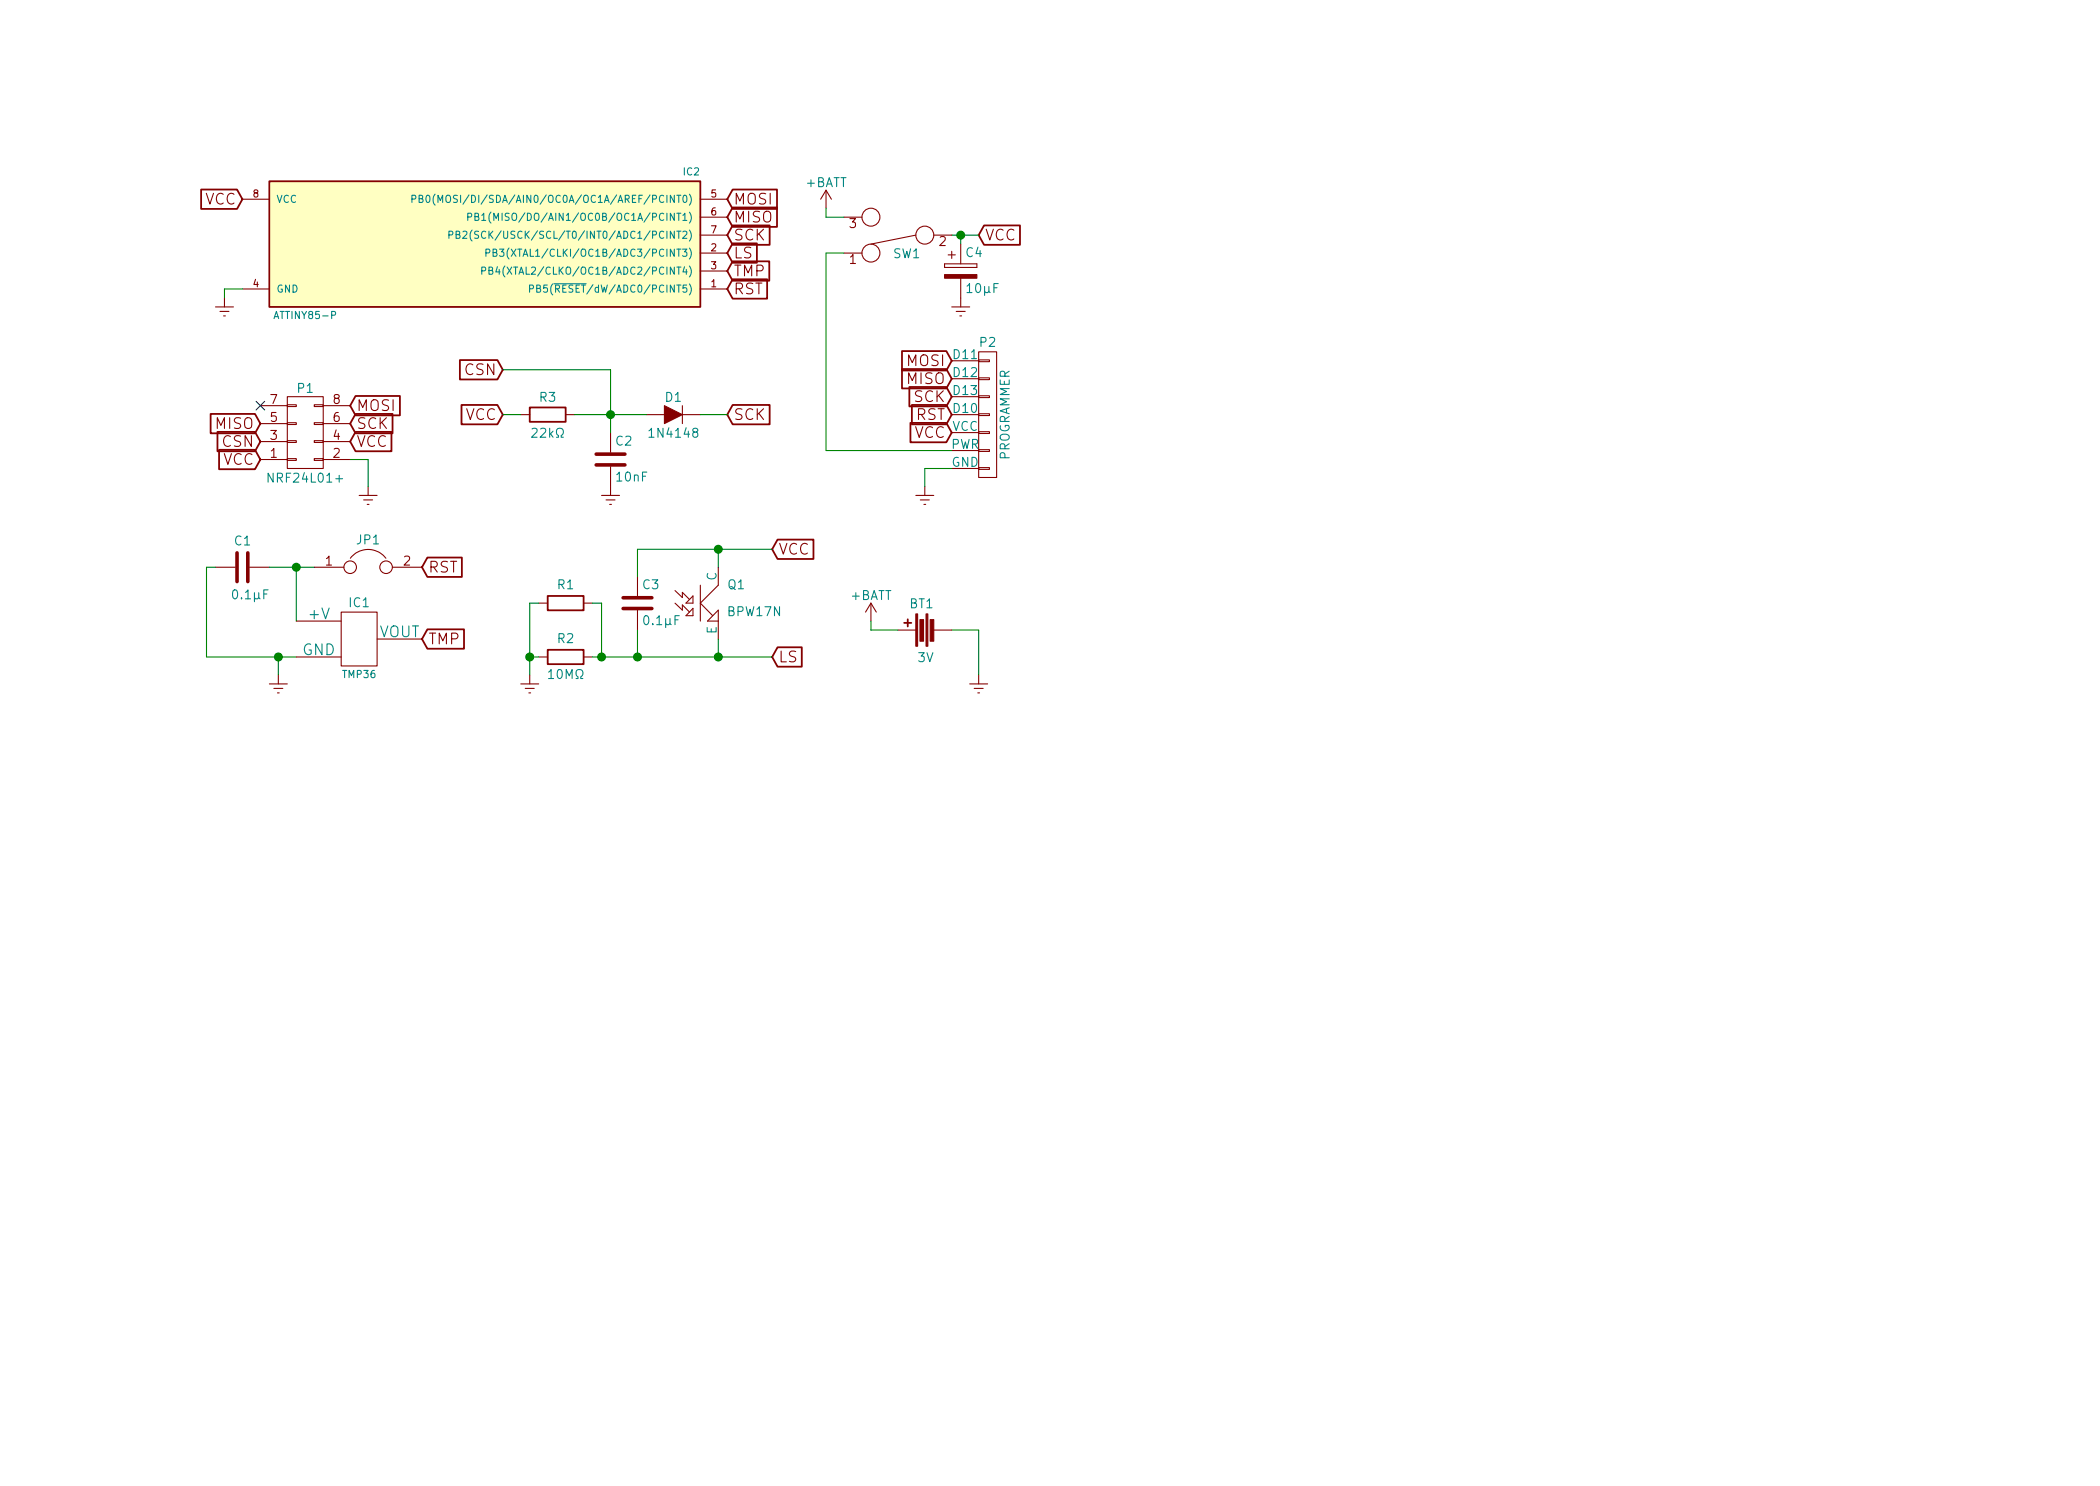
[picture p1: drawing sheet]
<svg xmlns="http://www.w3.org/2000/svg" width="297mm" height="210mm" viewBox="0 0 297 210" stroke-linecap="round" stroke-linejoin="round" font-family="sans-serif">
<path d="M38.1 25.6h61v17.8h-61z" fill="#ffffc2" stroke="#ffffc2" stroke-width=".14"/>
<g fill="none" stroke="#840000" stroke-width=".25">
<path d="M28.4 26.8h5.1l.8 1.4-.8 1.4h-5.1zM38.1 25.6h61v17.8h-61zM103.6 31.9h5.3v2.7h-5.3l-.7-1.3zM103.6 29.4h6.3v2.7h-6.3l-.7-1.4zM103.6 26.8h6.3v2.8h-6.3l-.7-1.4zM103.6 39.5h4.9v2.8h-4.9l-.7-1.4zM103.6 37h5.2v2.7h-5.2l-.7-1.4zM103.6 34.4h3.5v2.8h-3.5l-.7-1.4zM139.2 31.9h5.1v2.7h-5.1l-.8-1.3zM29.8 58.6h6.3l.7 1.3-.7 1.4h-6.3zM50.3 58.6h5.2v2.7h-5.2l-.8-1.4zM50.3 56h6.3v2.8h-6.3l-.8-1.4z"/>
<path d="M65 50.9h5.4l.7 1.4-.7 1.4h-5.4zM65.3 57.3h5.1l.7 1.4-.7 1.3h-5.1zM74.9 57.7h5.1v2h-5.1zM103.6 57.3h5.3v2.7h-5.3l-.7-1.3zM127.6 52.2h6.3l.7 1.4-.7 1.4h-6.3zM127.6 49.7h6.3l.7 1.3-.7 1.4h-6.3zM128.6 54.8h5.3l.7 1.3-.7 1.4h-5.3zM128.8 59.8h5.1l.7 1.4-.7 1.4h-5.1zM129 57.3h4.9l.7 1.4-.7 1.3h-4.9zM30.8 61.1h5.3l.7 1.4-.7 1.3h-5.3zM31 63.6h5.1l.7 1.4-.7 1.4h-5.1zM50.3 61.1h5.1v2.7h-5.1l-.8-1.3z"/>
<path d="M60.5 78.9h4.8v2.7h-4.8l-.8-1.3zM110 76.3h5.1v2.8h-5.1l-.8-1.4zM60.5 89h5.1v2.8h-5.1l-.8-1.4zM77.5 91.9h5v2.1h-5zM77.5 84.3h5v2.1h-5zM110 91.6h3.4v2.7h-3.4l-.8-1.3zM127.9 88.1h1M128.4 87.6v1"/>
</g>
<g fill="none" stroke="#840000" stroke-width=".15">
<path d="M34.3 28.2h3.8M99.1 35.8h3.8M99.1 38.3h3.8M99.1 28.2h3.8M99.1 30.7h3.8M99.1 33.3h3.8M116.8 26.9l-.7 1.3M116.8 26.9v2.6M116.8 26.9l.8 1.3M119.4 35.8h2.5M119.4 30.7h2.5M129.5 33.3l-6.3 1.2"/>
<path d="M132.1 33.3h2.5M133.6 37.3v.5zM133.6 37.8h4.6zM133.6 37.3h4.6zM134.1 36.1h1M134.6 35.6v1M135.9 34.5v2.8M135.9 39.4v4M138.2 37.3v.5zM30.5 43.4h2.5M31.1 44.1h1.3M31.6 44.7h.3"/>
<path d="M31.7 42.2v1.2M34.3 40.9h3.8M36.8 59.9h3.8M36.8 57.4h3.8M40.6 57.3h1.3v.2h-1.3zM40.6 59.8h1.3v.3h-1.3zM40.6 56.1h5.1v10.2h-5.1zM44.4 57.3h1.3v.2h-1.3zM44.4 59.8h1.3v.3h-1.3zM45.7 59.9h3.8M45.7 57.4h3.8M73.7 58.7h1.2"/>
<path d="M80 58.7h1.3M91.4 58.7h2.6M96.5 58.7h2.6M96.5 57.4v2.5M99.1 40.9h3.8M134.6 58.7h3.8M134.6 43.4h2.6M134.6 51h3.8M134.6 53.6h3.8M134.6 56.1h3.8M135.3 44.1h1.2M135.8 44.7h.2"/>
<path d="M138.4 49.8h2.6v17.8h-2.6zM138.4 58.5h1.6v.3h-1.6zM138.4 56h1.6v.3h-1.6zM138.4 53.5h1.6v.2h-1.6zM138.4 50.9h1.6v.3h-1.6zM36.8 65h3.8M36.8 62.5h3.8M40.6 62.4h1.3v.2h-1.3zM40.6 64.9h1.3v.2h-1.3zM44.4 62.4h1.3v.2h-1.3zM44.4 64.9h1.3v.2h-1.3zM45.7 65h3.8"/>
<path d="M45.7 62.5h3.8M49.6 79a3.2 3.2 0 0 1 5 0M50.8 70.1h2.5M51.4 70.7h1.3M51.9 71.4h.3M52.1 68.8v1.3M85.1 70.1h2.5M85.7 70.7h1.3M86.2 71.4h.3M86.4 61.2v2.8M86.4 66v4.1M129.5 70.1h2.6"/>
<path d="M130.2 70.7h1.2M130.7 71.4h.2M130.8 68.8v1.3M134.6 61.2h3.8M134.6 63.7h3.8M134.6 66.3h3.8M138.4 66.2h1.6v.2h-1.6zM138.4 63.6h1.6v.3h-1.6zM138.4 61.1h1.6v.2h-1.6zM30.5 80.3h2.8M35.3 80.3h2.8M38.1 96.8h2.5"/>
<path d="M38.7 97.4h1.3M39.2 98h.3M39.4 95.5v1.3M41.9 87.9h6.4M41.9 93h6.4M44.4 80.3h4.2M48.3 86.6h5v7.6h-5zM53.3 90.4h6.4M55.5 80.3h4.2M73.7 96.8h2.5M74.3 97.4h1.3M74.8 98h.3"/>
<path d="M74.9 95.5v1.3M76.2 93h1.3M76.2 85.3h1.3M82.5 93h1.3M82.5 85.3h1.3M90.2 81.5v2.8M90.2 86.4v2.7M95.5 83.6l1 1v-.8l1 1M95.5 85.3l1 1v-.7l1 1M98 84.3v1h-1zM98 86.1v1h-1zM99.1 82.8v5.1"/>
<path d="M101.6 87.9h-1.5l1.5-1.6v4.1M101.6 80.3v2.5l-2.5 2.5 1.7 1.8M123.2 85.3l-.8 1.3M123.2 85.3v2.6M123.2 85.3l.8 1.3M127 89.1h2.5M132.1 89.1h2.5M137.2 96.8h2.5M137.8 97.4h1.3M138.3 98h.3M138.4 95.5v1.3"/>
<circle cx="123.2" cy="35.8" r="1.27"/>
<circle cx="123.2" cy="30.7" r="1.27"/>
<circle cx="130.8" cy="33.3" r="1.27"/>
<circle cx="49.5" cy="80.3" r=".89"/>
<circle cx="54.6" cy="80.3" r=".89"/>
</g>
<g fill="none" stroke="#008484" stroke-width=".15">
<path d="M58.3 28.2l.5-.1v-.1v-.3l-.5-.1v1M59.3 28.1h.4l.1-.4-.5-.1v1h.4l.1-.3-.2-.2M60.3 27.7l.3-.1a.59 .59 0 0 1-.1 1l-.2-.1-.1-.2zM61.5 27.5a1.2 1.2 0 0 0 0 1.5M62 28.6v-1l.3 .8 .3-.8v1M63.2 27.7h.4a.67 .67 0 0 1-.1 .9h-.3a.78 .78 0 0 1 0-.9zM63.5 33.2h.5l.1-.2-.1-.2-.5-.1v1M64.5 33.2l.4-.1 .1-.3-.5-.1v1h.4l.2-.3-.3-.2M65.5 32.8l.4-.1 .1 .1v.2l-.6 .7h.6M66.2 30.7h.4l.1-.2-.1-.3h-.4v1M66.8 32.6a1.2 1.2 0 0 0 0 1.5M67.2 30.7l.4-.1 .1-.3-.5-.1v1h.4l.1-.3-.2-.2"/>
<path d="M67.7 32.8l-.4-.1-.2 .2 .1 .2 .5 .2v.3l-.2 .1h-.4M68.1 38.3h.5l.1-.2-.1-.3h-.5v1M68.1 30.5l.3-.3v1M68.1 31.2h.6M68.7 32.8a.4 .4 0 0 0-.5 0 .4 .4 0 0 0-.1 .5 .37 .37 0 0 0 .2 .4 .37 .37 0 0 0 .4-.1M68.7 35.8l.5-.1 .1-.1-.1-.3-.5-.1v1.1M69.2 38.3l.4-.1v-.3l-.4-.1v1h.3l.2-.3-.2-.2M69.4 30a1.2 1.2 0 0 0 0 1.6M69.7 35.7h.5v-.3l-.5-.2v1.1h.4l.2-.4-.2-.2M69.8 31.2v-1l.4 .7 .3-.7v1M70.4 37.7l-.3 .8h.6M70.6 38.1v.7"/>
<path d="M70.7 35.2h.6l-.4 .4 .3 .1v.5l-.1 .1-.4-.1M72 35.1a1.2 1.2 0 0 0 0 1.5M74.9 40.9l.5-.1 .1-.1-.1-.3-.5-.1v1M75.9 40.8h.5v-.4l-.5-.1v1h.4l.2-.3-.2-.2M77.4 40.3h-.5v.5l.1-.1 .4 .1v.4l-.1 .1-.4-.1M78.3 40.2h4.6M136.8 40.5l.3-.4v1.3M136.8 41.4h.7M141.2 40.1h-.6v1.3M75.3 60.7l.4-.1 .2 .1 .1 .3-.1 .1-.7 .8h.8M78.7 61.9h.3v-.3a.54 .54 0 0 1-.3-.7 .54 .54 0 0 1 .8-.3 .57 .57 0 0 1-.1 1v.3h.3M33 83.6l.3-.1a.72 .72 0 0 1-.1 1.2l-.2-.1-.1-.4z"/>
<path d="M37.3 84h.4M37.9 83.5h-.6v1.2M77.6 95.1l.4-.4v1.3M77.6 96h.7M81.5 96h.3v-.2a.54 .54 0 0 1-.3-.8 .54 .54 0 0 1 .7-.2 .57 .57 0 0 1-.1 1v.2h.3M91.2 87.2l.3-.1a.72 .72 0 0 1-.2 1.3l-.1-.1-.1-.4zM95.5 87.7h.4M96.1 87.1h-.6v1.3"/>
</g>
<path d="M33.5 78.2v4.1M35.1 78.2v4.1M84.3 65.8h4.1M84.3 64.3h4.1M88.1 86.1h4.1M88.1 84.6h4.1" fill="none" stroke="#840000" stroke-width=".51"/>
<g fill="#840000" stroke="#840000" stroke-width=".15">
<path d="M94 57.4l2.5 1.3-2.5 1.2z"/>
<path d="M131 86.9h.2v4.5h-.2z"/>
<path d="M129.5 86.9h.3v4.5h-.3z"/>
<path d="M131.6 87.7h.5v3h-.5z"/>
<path d="M130.1 87.7h.5v3h-.5z"/>
<path d="M133.6 38.9h4.6v.5h-4.6z"/>
</g>
<path d="M36.2 56.8l1.2 1.2M37.4 56.8l-1.2 1.2" fill="none" stroke="#000084" stroke-width=".15"/>
<g fill="none" stroke="#008400" stroke-width=".15">
<path d="M116.8 29.5v1.2h2.6M119.4 35.8h-2.6v27.9h17.8M134.6 33.3h3.8M135.9 33.3v1.2M34.3 40.9h-2.6v1.3M71.1 58.7h2.6M71.1 52.3h15.3v8.9M81.3 58.7h10.1M99.1 58.7h3.8M49.5 65h2.6v3.8M101.6 77.7v2.6M109.2 77.7h-19v3.8"/>
<path d="M134.6 66.3h-3.8v2.5M30.5 80.3h-1.3v12.7h12.7M38.1 80.3h6.3M39.4 93v2.5M41.9 80.3v7.6M74.9 93h1.3M76.2 85.3h-1.3v10.2M83.8 93h25.4M83.8 85.3h1.3v7.7M90.2 89.1v3.9M101.6 90.4v2.6M123.2 87.9v1.2h3.8"/>
<path d="M134.6 89.1h3.8v6.4"/>
</g>
<g fill="#008400" stroke="#008400" stroke-width=".25">
<circle cx="86.4" cy="58.7" r=".51"/>
<circle cx="135.9" cy="33.3" r=".51"/>
<circle cx="101.6" cy="77.7" r=".51"/>
<circle cx="90.2" cy="93" r=".51"/>
<circle cx="101.6" cy="93" r=".51"/>
<circle cx="85.1" cy="93" r=".51"/>
<circle cx="74.9" cy="93" r=".51"/>
<circle cx="41.9" cy="80.3" r=".51"/>
<circle cx="39.4" cy="93" r=".51"/>
</g>
<g font-size="2.1" fill="#840000">
<text x="28.9" y="29">VCC</text>
<text x="103.8" y="29">MOSI</text>
<text x="103.8" y="34">SCK</text>
<text x="103.8" y="31.5">MISO</text>
<text x="139.3" y="34">VCC</text>
<text x="103.8" y="41.7">RST</text>
<text x="103.8" y="39.1">TMP</text>
<text x="103.8" y="36.6">LS</text>
<text x="65.7" y="53.1">CSN</text>
<text x="128.3" y="51.8">MOSI</text>
<text x="50.4" y="58.2">MOSI</text>
<text x="65.7" y="59.4">VCC</text>
<text x="103.8" y="59.4">SCK</text>
<text x="128.3" y="54.4">MISO</text>
<text x="129.2" y="56.9">SCK</text>
<text x="129.5" y="59.4">RST</text>
<text x="30.5" y="60.7">MISO</text>
<text x="31.4" y="63.2">CSN</text>
<text x="31.4" y="65.8">VCC</text>
<text x="50.4" y="63.2">VCC</text>
<text x="50.4" y="60.7">SCK</text>
<text x="129.2" y="62">VCC</text>
<text x="60.6" y="81">RST</text>
<text x="110.1" y="78.5">VCC</text>
<text x="60.6" y="91.2">TMP</text>
<text x="110.1" y="93.7">LS</text>
</g>
<g font-size="2.1" fill="#008484">
<text x="43.8" y="87.6">+V</text>
<text x="42.7" y="92.7">GND</text>
<text x="53.6" y="90.2">VOUT</text>
</g>
<g font-size="1.8" fill="#008484">
<text x="114" y="26.5">+BATT</text>
<text x="126.3" y="36.5">SW1</text>
<text x="136.7" y="36.4">C4</text>
<text x="137.4" y="41.4">10F</text>
<text x="134.9" y="50.8">D11</text>
<text x="134.9" y="53.3">D12</text>
<text x="138.6" y="49.1">P2</text>
<text x="42.1" y="55.6">P1</text>
<text x="76.4" y="56.8">R3</text>
<text x="94.1" y="56.8">D1</text>
<text x="134.9" y="55.9">D13</text>
<text x="134.9" y="58.4">D10</text>
<text x="76" y="61.9">22k</text>
<text x="87.1" y="63">C2</text>
<text x="92.2" y="61.9">1N4148</text>
<text x="134.5" y="63.5">PWR</text>
<text x="134.7" y="61">VCC</text>
<text x="142.8" y="65.2" transform="rotate(-90 142.8 65.2)">PROGRAMMER</text>
<text x="38.4" y="68.3">NRF24L01+</text>
<text x="87.3" y="68.1">10nF</text>
<text x="134.6" y="66">GND</text>
<text x="33.2" y="77.2">C1</text>
<text x="50.5" y="77">JP1</text>
<text x="78.9" y="83.4">R1</text>
<text x="90.9" y="83.4">C3</text>
<text x="101.3" y="82.2" transform="rotate(-90 101.3 82.2)">C</text>
<text x="103" y="83.4">Q1</text>
<text x="33.6" y="84.8">0.1F</text>
<text x="49.4" y="85.9">IC1</text>
<text x="91.8" y="88.4">0.1F</text>
<text x="101.3" y="89.7" transform="rotate(-90 101.3 89.7)">E</text>
<text x="103" y="87.2">BPW17N</text>
<text x="120.3" y="84.9">+BATT</text>
<text x="128.7" y="86">BT1</text>
<text x="78.9" y="91">R2</text>
<text x="129.8" y="93.7">3V</text>
<text x="78.3" y="96.1">10M</text>
</g>
<g font-size="1.8" fill="#840000">
<text x="120.2" y="32.3">3</text>
<text x="132.9" y="34.8">2</text>
<text x="120.2" y="37.3">1</text>
<text x="38.3" y="59.7">5</text>
<text x="38.3" y="57.1">7</text>
<text x="47.1" y="59.7">6</text>
<text x="47.1" y="57.1">8</text>
<text x="38.3" y="64.8">1</text>
<text x="38.3" y="62.2">3</text>
<text x="47.1" y="64.8">2</text>
<text x="47.1" y="62.2">4</text>
<text x="46.1" y="80">1</text>
<text x="57.1" y="80">2</text>
</g>
<g font-size="1.4" fill="#840000">
<text x="35.8" y="27.9">8</text>
<text x="100.6" y="27.9">5</text>
<text x="100.6" y="35.6">2</text>
<text x="100.6" y="30.5">6</text>
<text x="100.6" y="33">7</text>
<text x="35.8" y="40.6">4</text>
<text x="100.6" y="40.6">1</text>
<text x="100.6" y="38.1">3</text>
</g>
<g font-size="1.4" fill="#008484">
<text x="39.1" y="28.7">VCC</text>
<text x="63.6" y="28.7">PB0(MOSI/DI/SDA/AIN0/OC0A/OC1A/AREF/PCINT0)</text>
<text x="96.7" y="24.8">IC2</text>
<text x="68.6" y="33.8">PB2(SCK/USCK/SCL/T0/INT0/ADC1/PCINT2)</text>
<text x="70.5" y="31.2">PB1(MISO/DO/AIN1/OC0B/OC1A/PCINT1)</text>
<text x="39.1" y="41.4">GND</text>
<text x="71.5" y="38.9">PB4(XTAL2/CLKO/OC1B/ADC2/PCINT4)</text>
<text x="72.2" y="36.3">PB3(XTAL1/CLKI/OC1B/ADC3/PCINT3)</text>
<text x="77.4" y="41.4">PB5(RESET/dW/ADC0/PCINT5)</text>
<text x="39.1" y="45.1">ATTINY85-P</text>
<text x="48.5" y="95.9">TMP36</text>
</g>
</svg>
